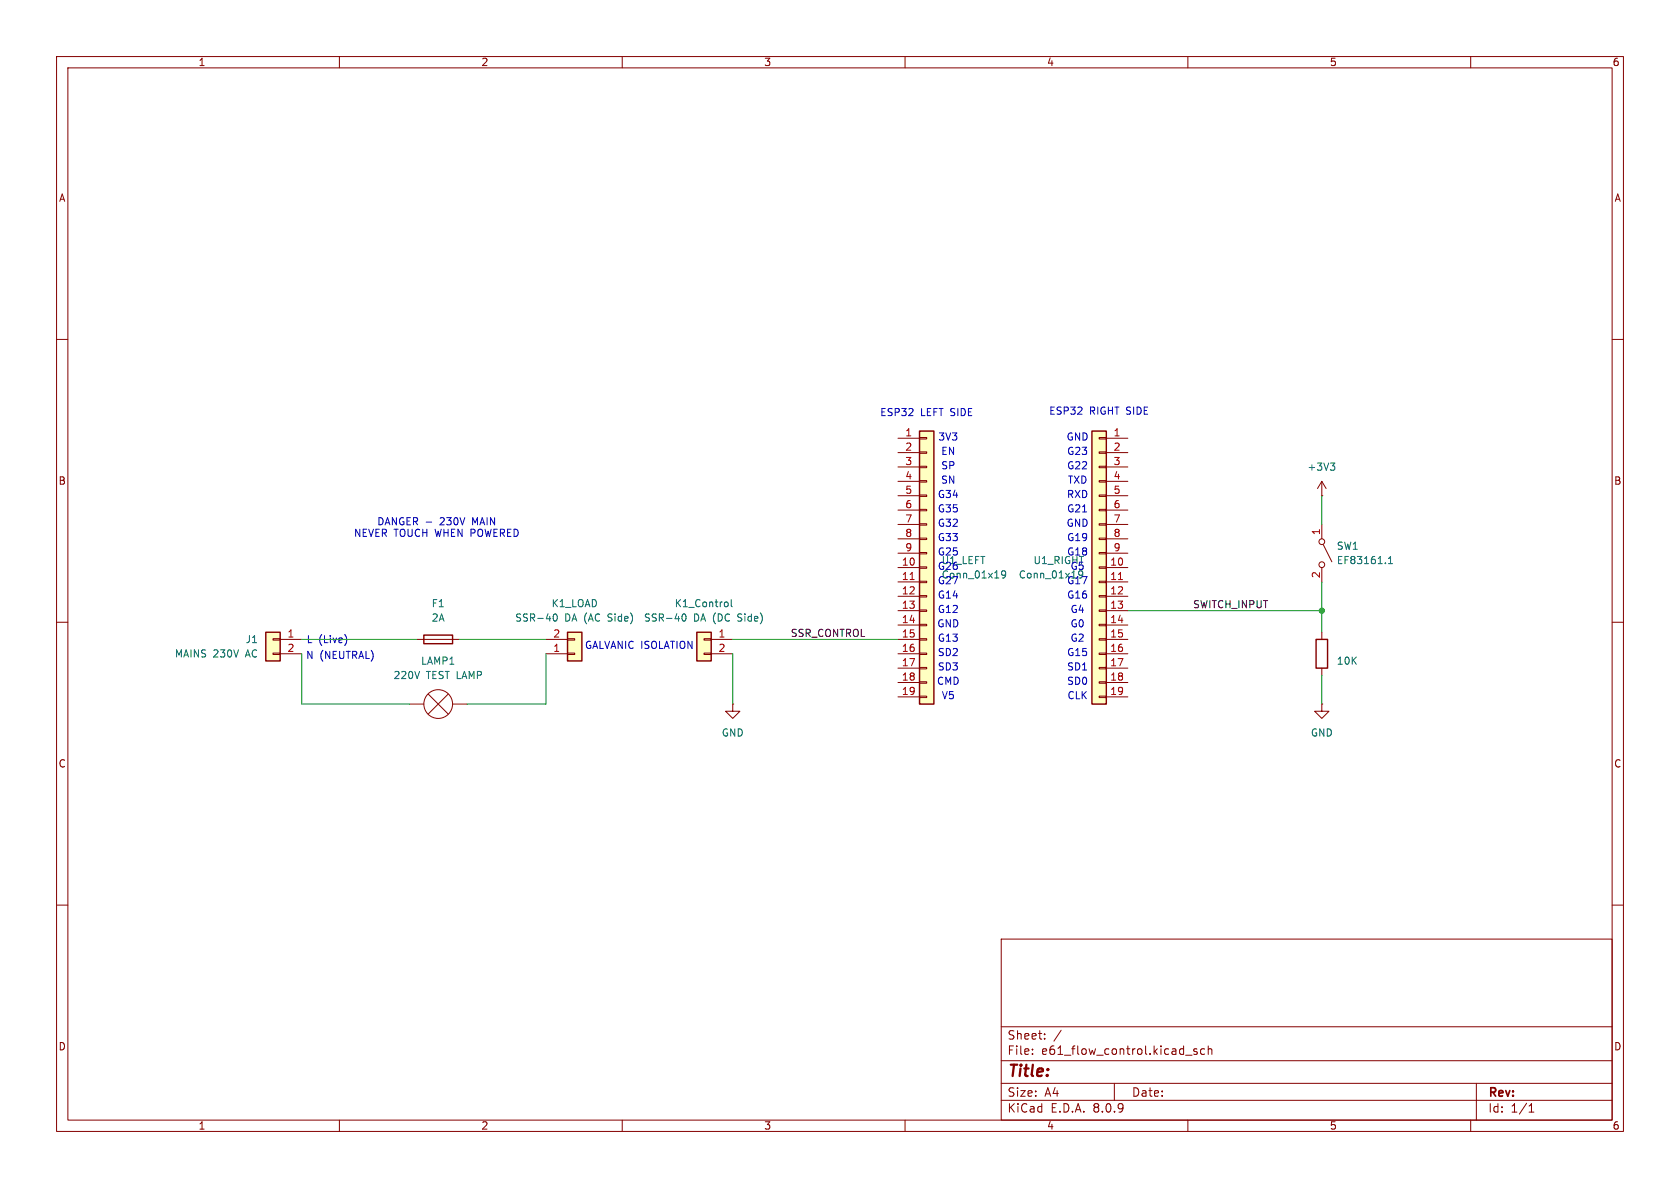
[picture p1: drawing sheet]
<svg xmlns="http://www.w3.org/2000/svg" width="297mm" height="210mm" viewBox="0 0 297 210" stroke-linecap="round" stroke-linejoin="round" font-family="sans-serif">
<g fill="none" stroke="#840000" stroke-width=".18">
<path d="M10 10h277v190h-277zM12 12h273v186h-273zM60 10v2M110 10v2M160 10v2M210 10v2M260 10v2M10 60h2M285 60h2M10 110h2M285 110h2M10 160h2"/>
<path d="M177 166h108v32h-108zM285 160h2M60 198v2M110 198v2M160 198v2M177 194.5h108M177 191.5h108M177 187.5h108M177 181.5h108M182.5 186.3v.1M182.5 185.5v.1M184.7 183.6v.1"/>
<path d="M184.7 182.8v.1M187.6 182.1l-1.3 2M197 191.5v3M209.6 186.5h1.1M210 198v2M211.6 185.5l-.4-.1-.2 .2 .1 .2 .5 .2v.3h-.6M213 185.5l-.5-.1-.3 .3v.4l.2 .2h.6M213.6 185.5l.2-.1 .4 .1v.9M213.6 184.9v1.5M260 198v2M261 191.5v6.5M270.3 196.6h.9"/>
<path d="M270.3 195.5l.4-.4v1.5"/>
</g>
<path d="M123.2 111.8h2.5v5h-2.5z" fill="#ffffc2"/>
<path d="M124.5 115.4h1.2v.3h-1.2zM124.5 112.9h1.2v.3h-1.2zM125.7 113h3.8M125.7 115.6h3.8" fill="none" stroke="#840000" stroke-width=".18"/>
<path d="M123.2 111.8h2.5v5h-2.5z" fill="none" stroke="#840000" stroke-width=".25"/>
<path d="M120.7 108.6l.2-.1a.68 .68 0 0 1 .4 .7 .68 .68 0 0 1-.4 .6 .84 .84 0 0 1-.2-1.2zM128.5 106.4l.2 .3v.3l-.2 .3M129.3 106v1.1l.1 .2" fill="none" stroke="#006464" stroke-width=".18"/>
<path d="M162.6 76.2h2.5v48.3h-2.5z" fill="#ffffc2"/>
<g fill="none" stroke="#840000" stroke-width=".18">
<path d="M158.7 77.5h3.9M162.6 79.9h1.2v.2h-1.2zM162.6 77.3h1.2v.3h-1.2zM158.7 80h3.9M158.7 82.6h3.9M158.7 85.1h3.9M158.7 87.6h3.9M158.7 90.2h3.9M158.7 92.7h3.9M158.7 95.3h3.9M158.7 97.8h3.9M162.6 97.7h1.2v.2h-1.2z"/>
<path d="M162.6 95.1h1.2v.3h-1.2zM162.6 92.6h1.2v.2h-1.2zM162.6 90h1.2v.3h-1.2zM162.6 87.5h1.2v.3h-1.2zM162.6 85h1.2v.2h-1.2zM162.6 82.4h1.2v.3h-1.2zM158.7 100.3h3.9M158.7 102.9h3.9M158.7 105.4h3.9M158.7 108h3.9M158.7 110.5h3.9M158.7 113h3.9"/>
<path d="M158.7 115.6h3.9M158.7 118.1h3.9M162.6 118h1.2v.2h-1.2zM162.6 115.4h1.2v.3h-1.2zM162.6 112.9h1.2v.3h-1.2zM162.6 110.4h1.2v.2h-1.2zM162.6 107.8h1.2v.3h-1.2zM162.6 105.3h1.2v.2h-1.2zM162.6 102.7h1.2v.3h-1.2zM162.6 100.2h1.2v.3h-1.2zM158.7 120.7h3.9M158.7 123.2h3.9"/>
<path d="M162.6 123.1h1.2v.2h-1.2zM162.6 120.5h1.2v.3h-1.2z"/>
</g>
<path d="M162.6 76.2h2.5v48.3h-2.5z" fill="none" stroke="#840000" stroke-width=".25"/>
<path d="M160.9 102.5h.7" fill="none" stroke="#a90000" stroke-width=".18"/>
<path d="M177.8 101.5l-.3 .2-.3-.1-.1-.1 .1-.5 .3-.1 .2 .1a.84 .84 0 0 1-.3 1.2h-.2" fill="none" stroke="#006464" stroke-width=".18"/>
<path d="M47 111.8h2.5v5h-2.5z" fill="#ffffc2"/>
<path d="M48.3 115.4h1.2v.3h-1.2zM48.3 112.9h1.2v.3h-1.2zM49.5 113h3.8M49.5 115.6h3.8M73.7 113h7.6" fill="none" stroke="#840000" stroke-width=".18"/>
<path d="M47 111.8h2.5v5h-2.5zM74.9 112.3h5.1v1.5h-5.1z" fill="none" stroke="#840000" stroke-width=".25"/>
<path d="M100.3 111.8h2.6v5h-2.6z" fill="#ffffc2"/>
<g fill="none" stroke="#840000" stroke-width=".18">
<path d="M233.7 87.6h.1M233.7 85.1v2.5M233.7 92.7v2.6M233.7 85.1l-.8 1.3M233.7 85.1l.7 1.3M233.9 96.3l1.6 3M96.5 115.6h3.8M96.5 113h3.8M100.3 112.9h1.3v.3h-1.3zM100.3 115.4h1.3v.3h-1.3zM233.7 100.3v2.6M233.7 111.8v1.2"/>
<path d="M233.7 118.1v1.3M72.4 124.5h2.5M75.7 122.7l3.5 3.5M79.2 122.7l-3.5 3.5M80 124.5h2.5M129.5 124.5v1.2h1.3l-1.3 1.3-1.2-1.3h1.2M129.5 124.5h.1M233.7 124.5v1.2h1.2l-1.2 1.3-1.3-1.3h1.3M233.7 124.5h.1"/>
<circle cx="233.7" cy="99.8" r=".51"/>
<circle cx="233.7" cy="95.8" r=".51"/>
<circle cx="77.5" cy="124.5" r="2.54"/>
</g>
<path d="M100.3 111.8h2.6v5h-2.6zM232.7 113h2v5.1h-2z" fill="none" stroke="#840000" stroke-width=".25"/>
<path d="M235.2 81.9h.8l-.4 .4M235.7 82.3l.3 .3v.3l-.3 .2M245.5 99.6h.7M245.5 98.7l.3-.3v1.2M97.9 108.7l.2-.2a.68 .68 0 0 1 .4 .7 .68 .68 0 0 1-.4 .6l-.2-.1-.1-.4z" fill="none" stroke="#006464" stroke-width=".18"/>
<path d="M193 76.2h2.6v48.3h-2.6z" fill="#ffffc2"/>
<g fill="none" stroke="#840000" stroke-width=".18">
<path d="M194.3 79.9h1.3v.2h-1.3zM194.3 77.3h1.3v.3h-1.3zM195.6 77.5h3.8M194.3 97.7h1.3v.2h-1.3zM194.3 95.1h1.3v.3h-1.3zM194.3 92.6h1.3v.2h-1.3zM194.3 90h1.3v.3h-1.3zM194.3 87.5h1.3v.3h-1.3zM194.3 85h1.3v.2h-1.3zM194.3 82.4h1.3v.3h-1.3zM195.6 80h3.8M195.6 82.6h3.8"/>
<path d="M195.6 85.1h3.8M195.6 87.6h3.8M195.6 90.2h3.8M195.6 92.7h3.8M195.6 95.3h3.8M195.6 97.8h3.8M194.3 118h1.3v.2h-1.3zM194.3 115.4h1.3v.3h-1.3zM194.3 112.9h1.3v.3h-1.3zM194.3 110.4h1.3v.2h-1.3zM194.3 107.8h1.3v.3h-1.3zM194.3 105.3h1.3v.2h-1.3z"/>
<path d="M194.3 102.7h1.3v.3h-1.3zM194.3 100.2h1.3v.3h-1.3zM195.6 100.3h3.8M195.6 102.9h3.8M195.6 105.4h3.8M195.6 108h3.8M195.6 110.5h3.8M195.6 113h3.8M195.6 115.6h3.8M195.6 118.1h3.8M194.3 123.1h1.3v.2h-1.3zM194.3 120.5h1.3v.3h-1.3z"/>
<path d="M195.6 120.7h3.8M195.6 123.2h3.8"/>
</g>
<path d="M193 76.2h2.6v48.3h-2.6z" fill="none" stroke="#840000" stroke-width=".25"/>
<path d="M197.7 102.5h.8" fill="none" stroke="#a90000" stroke-width=".18"/>
<path d="M191.4 101.2v.4" fill="none" stroke="#006464" stroke-width=".18"/>
<path d="M75.3 92.3h1M61.2 112.7v.9" fill="none" stroke="#0000c2" stroke-width=".18"/>
<path d="M233.7 87.6v5.1M53.3 115.6v8.9h19.1M53.3 113h20.4M81.3 113h15.2M96.5 115.6v8.9h-14M129.5 113h29.2M129.5 115.6v8.9M199.4 108h34.3M233.7 102.9v8.9M233.7 119.4v5.1" fill="none" stroke="#009600" stroke-width=".18"/>
<circle cx="233.7" cy="108" r=".46" fill="#009600" stroke="#009600" stroke-width=".18"/>
<text font-size="2.8" fill="#840000" x="178" y="190.9">Title:</text>
<g font-size="2.1" fill="#840000">
<text x="178" y="184">Sheet:</text>
<text x="178" y="186.7">File:</text>
<text x="184.1" y="186.7">e61_flow_control.kicad_sch</text>
<text x="178" y="196.9">KiCad</text>
<text x="178" y="194.1">Size:</text>
<text x="184.7" y="194.1">A4</text>
<text x="185.7" y="196.9">E.D.A.</text>
<text x="193.3" y="196.9">8.0.9</text>
<text x="200" y="194.1">Date:</text>
<text x="263" y="194.3">Rev:</text>
<text x="263" y="196.9">Id:</text>
<text x="267.1" y="196.9">1/1</text>
</g>
<g font-size="1.8" fill="#840000">
<text x="35" y="11.9">1</text>
<text x="85" y="11.9">2</text>
<text x="135" y="11.9">3</text>
<text x="185" y="11.9">4</text>
<text x="235" y="11.9">5</text>
<text x="285" y="11.9">6</text>
<text x="10.3" y="35.9">A</text>
<text x="285.3" y="35.9">A</text>
<text x="10.3" y="85.9">B</text>
<text x="285.3" y="85.9">B</text>
<text x="10.3" y="135.9">C</text>
<text x="285.3" y="135.9">C</text>
<text x="10.3" y="185.9">D</text>
<text x="285.3" y="185.9">D</text>
<text x="35" y="199.9">1</text>
<text x="85" y="199.9">2</text>
<text x="135" y="199.9">3</text>
<text x="185" y="199.9">4</text>
<text x="235" y="199.9">5</text>
<text x="285" y="199.9">6</text>
</g>
<g font-size="1.8" fill="#0000c2">
<text x="155.5" y="73.8">ESP32</text>
<text x="162.7" y="73.8">LEFT SIDE</text>
<text x="185.4" y="73.5">ESP32</text>
<text x="192.6" y="73.5">RIGHT SIDE</text>
<text x="165.8" y="78.1">3V3</text>
<text x="166.3" y="83.2">SP</text>
<text x="166.3" y="80.6">EN</text>
<text x="188.5" y="78.1">GND</text>
<text x="188.6" y="83.2">G22</text>
<text x="188.6" y="80.6">G23</text>
<text x="165.7" y="88.2">G34</text>
<text x="166.3" y="85.7">SN</text>
<text x="188.5" y="88.2">RXD</text>
<text x="188.7" y="85.7">TXD</text>
<text x="62.5" y="95.1">NEVER TOUCH WHEN POWERED</text>
<text x="66.6" y="93.1">DANGER -</text>
<text x="77.9" y="93.1">230V</text>
<text x="83.8" y="93.1">MAIN</text>
<text x="165.7" y="90.8">G35</text>
<text x="165.7" y="93.3">G32</text>
<text x="165.7" y="95.9">G33</text>
<text x="188.5" y="93.3">GND</text>
<text x="188.6" y="95.9">G19</text>
<text x="188.6" y="90.8">G21</text>
<text x="165.7" y="100.9">G26</text>
<text x="165.7" y="98.4">G25</text>
<text x="188.6" y="98.4">G18</text>
<text x="189.2" y="100.9">G5</text>
<text x="165.7" y="106">G14</text>
<text x="165.7" y="103.5">G27</text>
<text x="188.6" y="103.5">G17</text>
<text x="188.6" y="106">G16</text>
<text x="54.1" y="113.9">L (Live)</text>
<text x="165.6" y="111.1">GND</text>
<text x="165.7" y="108.6">G12</text>
<text x="165.7" y="113.6">G13</text>
<text x="189.2" y="111.1">G0</text>
<text x="189.2" y="108.6">G4</text>
<text x="189.2" y="113.6">G2</text>
<text x="54" y="116.7">N (NEUTRAL)</text>
<text x="103.3" y="114.9">GALVANIC ISOLATION</text>
<text x="165.7" y="118.7">SD3</text>
<text x="165.7" y="116.2">SD2</text>
<text x="188.6" y="116.2">G15</text>
<text x="188.6" y="118.7">SD1</text>
<text x="165.5" y="121.3">CMD</text>
<text x="166.4" y="123.8">V5</text>
<text x="188.6" y="121.3">SD0</text>
<text x="188.6" y="123.8">CLK</text>
</g>
<g font-size="1.8" fill="#a90000">
<text x="159.9" y="77.2">1</text>
<text x="196.8" y="77.2">1</text>
<text x="159.9" y="79.8">2</text>
<text x="159.9" y="82.3">3</text>
<text x="196.8" y="79.8">2</text>
<text x="196.8" y="82.3">3</text>
<text x="159.9" y="84.8">4</text>
<text x="159.9" y="87.4">5</text>
<text x="159.9" y="89.9">6</text>
<text x="196.8" y="84.8">4</text>
<text x="196.8" y="87.4">5</text>
<text x="196.8" y="89.9">6</text>
<text x="159.9" y="92.5">7</text>
<text x="159.9" y="95">8</text>
<text x="196.8" y="92.5">7</text>
<text x="196.8" y="95">8</text>
<text x="233.4" y="94.7" transform="rotate(-90 233.4 94.7)">1</text>
<text x="159.3" y="100.1">10</text>
<text x="159.9" y="97.5">9</text>
<text x="196.2" y="100.1">10</text>
<text x="196.8" y="97.5">9</text>
<text x="159.3" y="102.6">11</text>
<text x="159.3" y="105.2">12</text>
<text x="159.3" y="107.7">13</text>
<text x="196.2" y="102.6">11</text>
<text x="196.2" y="105.2">12</text>
<text x="196.2" y="107.7">13</text>
<text x="233.4" y="102.3" transform="rotate(-90 233.4 102.3)">2</text>
<text x="50.7" y="112.8">1</text>
<text x="97.7" y="112.8">2</text>
<text x="126.9" y="112.8">1</text>
<text x="159.3" y="110.2">14</text>
<text x="159.3" y="112.8">15</text>
<text x="196.2" y="110.2">14</text>
<text x="196.2" y="112.8">15</text>
<text x="50.7" y="115.3">2</text>
<text x="97.7" y="115.3">1</text>
<text x="126.9" y="115.3">2</text>
<text x="159.3" y="115.3">16</text>
<text x="159.3" y="117.9">17</text>
<text x="196.2" y="115.3">16</text>
<text x="196.2" y="117.9">17</text>
<text x="159.3" y="120.4">18</text>
<text x="159.3" y="122.9">19</text>
<text x="196.2" y="120.4">18</text>
<text x="196.2" y="122.9">19</text>
</g>
<g font-size="1.8" fill="#006464">
<text x="231" y="83.4">+3V3</text>
<text x="166.4" y="99.9">U1_LEFT</text>
<text x="182.6" y="99.9">U1_RIGHT</text>
<text x="236.2" y="97.4">SW1</text>
<text x="236.2" y="99.9">EF83161.1</text>
<text x="76.2" y="107.5">F1</text>
<text x="97.4" y="107.5">K1_LOAD</text>
<text x="119.2" y="107.5">K1_Control</text>
<text x="166.4" y="102.5">Conn_01x19</text>
<text x="180" y="102.5">Conn_01x19</text>
<text x="43.3" y="113.9">J1</text>
<text x="76.2" y="110.1">2A</text>
<text x="91" y="110.1">SSR-40</text>
<text x="99.8" y="110.1">DA (AC</text>
<text x="107.7" y="110.1">Side)</text>
<text x="113.7" y="110.1">SSR-40</text>
<text x="122.6" y="110.1">DA (DC</text>
<text x="130.7" y="110.1">Side)</text>
<text x="30.8" y="116.4">MAINS</text>
<text x="37.7" y="116.4">230V</text>
<text x="43.6" y="116.4">AC</text>
<text x="74.3" y="117.7">LAMP1</text>
<text x="236.2" y="117.7">10K</text>
<text x="69.5" y="120.2">220V</text>
<text x="75.4" y="120.2">TEST LAMP</text>
<text x="127.5" y="130.4">GND</text>
<text x="231.6" y="130.4">GND</text>
</g>
<g font-size="1.8" fill="#0f0f0f">
<text x="210.8" y="107.6">SWITCH_INPUT</text>
<text x="139.7" y="112.7">SSR_CONTROL</text>
</g>
</svg>
